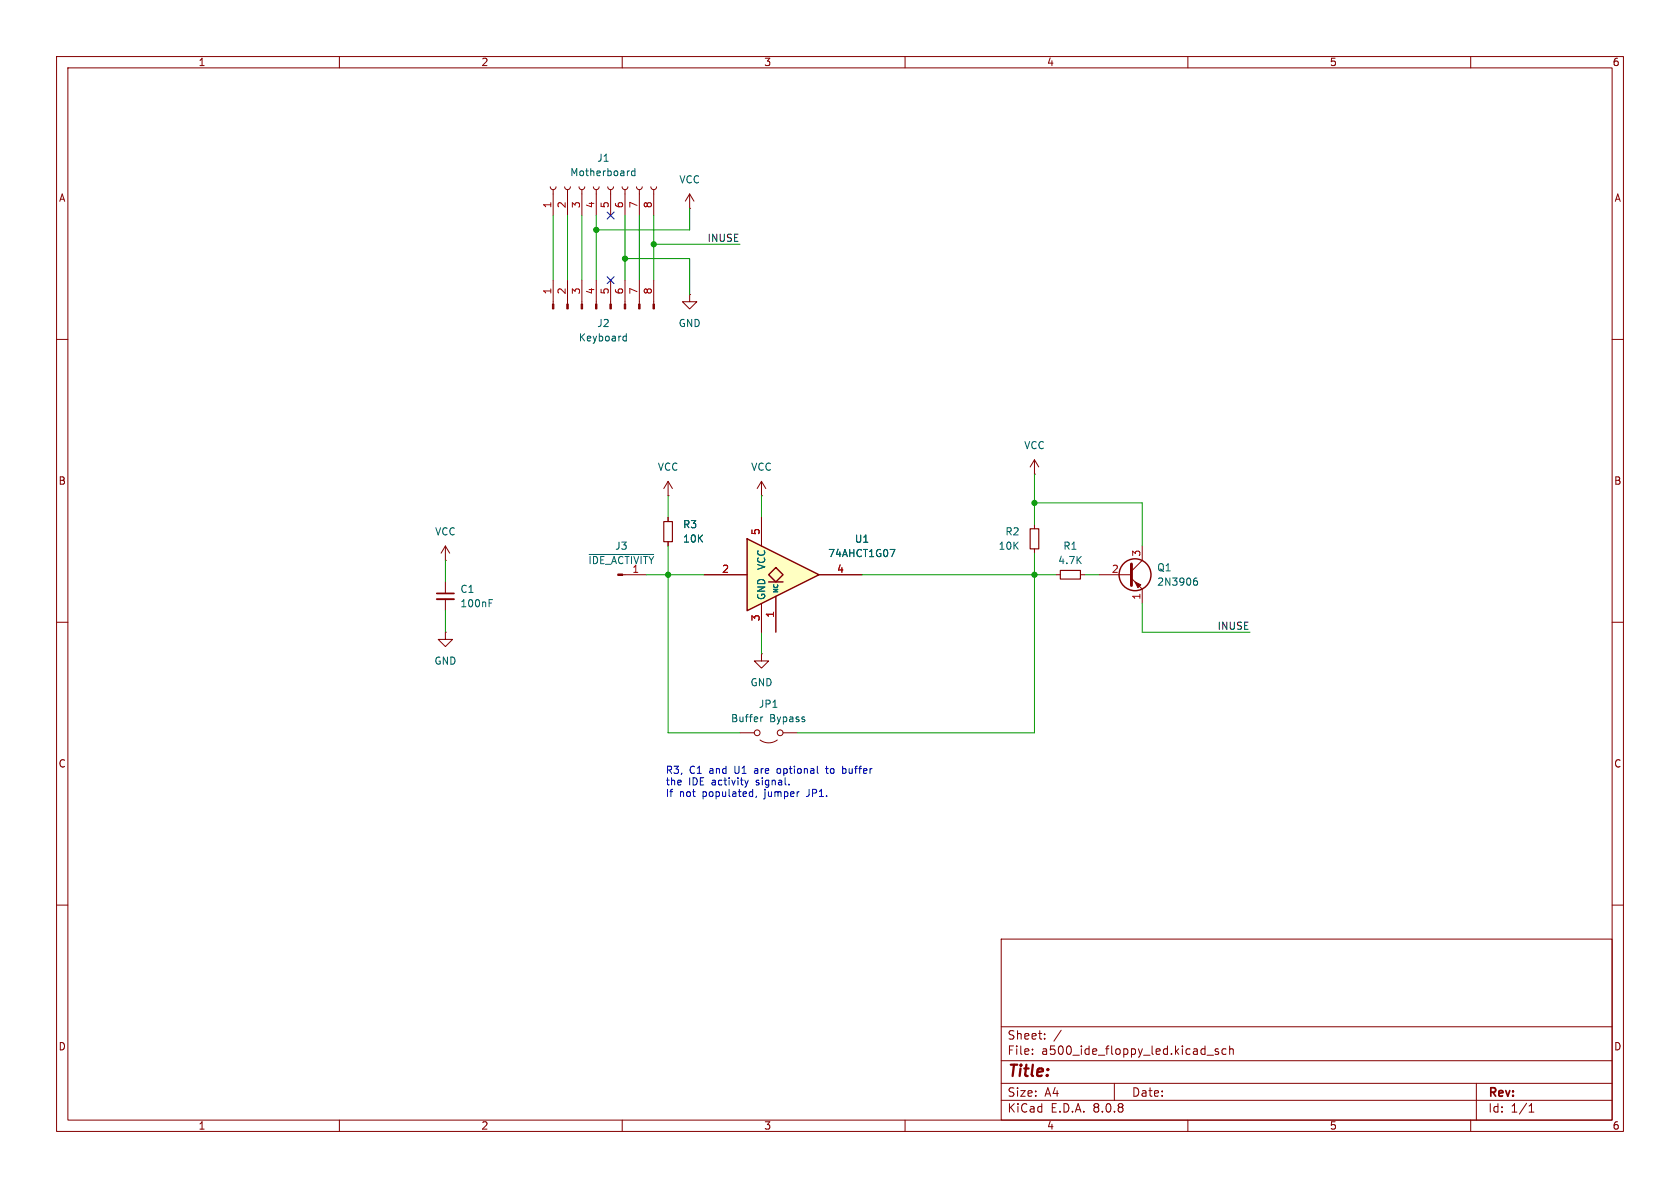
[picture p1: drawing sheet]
<svg xmlns="http://www.w3.org/2000/svg" width="297mm" height="210mm" viewBox="0 0 297 210" stroke-linecap="round" stroke-linejoin="round" font-family="sans-serif">
<g fill="none" stroke="#840000" stroke-width=".18">
<path d="M10 10h277v190h-277zM12 12h273v186h-273zM60 10v2M110 10v2M160 10v2M210 10v2M260 10v2M10 60h2M285 60h2M182.9 92.7v.8M182.9 97v.8M10 110h2"/>
<path d="M134.6 115.6v1.2h1.3l-1.3 1.3-1.3-1.3h1.3M134.6 115.6h.1M285 110h2M10 160h2M177 166h108v32h-108zM285 160h2M60 198v2M110 198v2M160 198v2M177 194.5h108M177 191.5h108M177 187.5h108"/>
<path d="M177 181.5h108M182.5 186.3v.1M182.5 185.5v.1M184.7 183.6v.1M184.7 182.8v.1M187.6 182.1l-1.3 2M197 191.5v3M210 198v2M213.4 186.5h1.1M215.4 185.5l-.4-.1-.2 .2 .1 .2 .5 .2v.3h-.6M216.7 185.5l-.4-.1-.3 .3v.4l.2 .2h.5M217.4 185.5l.2-.1 .4 .1v.9"/>
<path d="M217.4 184.9v1.5M260 198v2M261 191.5v6.5M270.3 196.6h.9M270.3 195.5l.4-.4v1.5"/>
</g>
<path d="M182.1 93.5h1.5v3.5h-1.5z" fill="none" stroke="#840000" stroke-width=".2"/>
<path d="M135.9 102.9h2.5" fill="none" stroke="#ffffc2" stroke-width=".18"/>
<g fill="#ffffc2">
<path d="M132.1 95.3l12.7 6.3-12.7 6.4z"/>
<path d="M135.9 101.6l1.3-1.3 1.2 1.3-1.2 1.3z"/>
</g>
<g fill="none" stroke="#840000" stroke-width=".25">
<path d="M132.1 95.3l12.7 6.3-12.7 6.4zM135.9 101.6l1.3-1.3 1.2 1.3-1.2 1.3zM135.9 102.9h2.5"/>
<circle cx="200.7" cy="101.6" r="2.82"/>
</g>
<g fill="none" stroke="#840000" stroke-width=".18">
<path d="M97.3 33l.1 .4 .4 .1 .4-.1 .1-.4M97.8 33.5v4.6M99.8 33l.2 .4 .3 .1 .4-.1 .1-.4M100.3 33.5v4.6M102.4 33l.1 .4 .4 .1 .3-.1 .2-.4M102.9 33.5v4.6M104.9 33l.2 .4 .3 .1 .4-.1 .1-.4M105.4 33.5v4.6M107.4 33l.2 .4 .4 .1 .3-.1 .2-.4M107.9 33.5v4.6M110 33l.1 .4 .4 .1 .4-.1 .1-.4M110.5 33.5v4.6"/>
<path d="M112.5 33l.2 .4 .3 .1 .4-.1 .1-.4M113 33.5v4.6M115.1 33l.1 .4 .4 .1 .3-.1 .2-.4M115.6 33.5v4.6M121.9 36.8h.1M121.9 34.3l-.7 1.3M121.9 34.3v2.5M121.9 34.3l.8 1.3M97.8 49.5v4.2M100.3 49.5v4.2M102.9 49.5v4.2M105.4 49.5v4.2"/>
<path d="M107.9 49.5v4.2M110.5 49.5v4.2M113 49.5v4.2M115.6 49.5v4.2M121.9 52.1v1.2h1.3l-1.3 1.3-1.3-1.3h1.3M121.9 52.1h.1M78.7 99.1h.1M78.7 96.5l-.7 1.3M78.7 96.5v2.6M78.7 96.5l.8 1.3M118.1 87.6h.1M118.1 85.1l-.8 1.3"/>
<path d="M118.1 85.1v2.5M118.1 91.4v.8M118.1 95.8v.7M118.1 85.1l.8 1.3M134.6 87.6h.1M134.6 85.1v2.5M134.6 91.4v5.1M134.6 85.1l-.7 1.3M134.6 85.1l.8 1.3M182.9 83.8h.1M182.9 81.3l-.8 1.3M182.9 81.3v2.5"/>
<path d="M182.9 81.3l.7 1.3M201.9 96.5v2.6l-1.9 1.9M78.7 111.8v1.2h1.3l-1.3 1.3-1.2-1.3h1.2M78.7 111.8h.1M78.7 102.9v2M78.7 105.9v2.1M110.1 101.6h4.2M124.5 101.6h7.6M134.6 106.7v5.1M137.2 105.4v6.4M144.8 101.6h7.6M186.7 101.6h.8"/>
<path d="M191 101.6h.8M194.3 101.6h5.7M200 102.2l1.9 1.9v2.6M130.8 129.5h2.5M134.4 130.8a2.54 2.54 0 0 0 3 0M138.4 129.5h2.6"/>
<circle cx="133.9" cy="129.5" r=".51"/>
<circle cx="137.9" cy="129.5" r=".51"/>
</g>
<g fill="none" stroke="#006464" stroke-width=".18">
<path d="M111.2 30.2h.1M112.2 30.3l-.3-.1-.3 .3 .2 .5h.4M112.2 29.8v1.3M110.2 59.5h.5M110.7 59v1.3M110.2 60.2h.5M104.1 98h11.5M157.4 97.1h.8l-.5 1.3M86.5 106.6h.4M86.5 106h.6M211.1 102.7h.4l.2 .2-.1 .5h-.5M211.6 102.2l-.4 .1"/>
<path d="M134.5 126.7v.9M134.9 126.7l-.4 .3"/>
</g>
<path d="M117.3 92.2h1.6v3.6h-1.6zM187.5 100.8h3.5v1.6h-3.5z" fill="none" stroke="#840000" stroke-width=".2"/>
<path d="M200 99.7v3.8" fill="none" stroke="#840000" stroke-width=".51"/>
<g fill="#840000" stroke="#840000" stroke-width=".18">
<path d="M200.7 102.9l1 .5-.5 .5z"/>
<path d="M115.4 53.7h.3v.9h-.3z"/>
<path d="M112.9 53.7h.3v.9h-.3z"/>
<path d="M110.4 53.7h.2v.9h-.2z"/>
<path d="M107.8 53.7h.3v.9h-.3z"/>
<path d="M105.3 53.7h.2v.9h-.2z"/>
<path d="M102.7 53.7h.3v.9h-.3z"/>
<path d="M100.2 53.7h.3v.9h-.3z"/>
<path d="M97.7 53.7h.2v.9h-.2z"/>
<path d="M109.2 101.5h.9v.2h-.9z"/>
</g>
<path d="M77.2 105.9h3.1" fill="none" stroke="#840000" stroke-width=".33"/>
<path d="M77.2 104.9h3.1" fill="none" stroke="#840000" stroke-width=".3"/>
<g fill="none" stroke="#0000c2" stroke-width=".18">
<path d="M131.7 137.9l.3 .9M132 138.8l-.1 .3M132.3 137.9l-.3 .9M132.9 140h.2M133.1 139.5v1.3M137.5 135.9l-.1 .2 .1 .6M139.5 138.6v.2M145.9 135.9h.5M146.1 135.4v1.1l.3 .2M149 135.9h.3l.2 .1M149.5 136.6l-.2 .1h-.3M133.1 140.7l-.2 .1"/>
<path d="M133.7 140.7l-.1 .3"/>
</g>
<g fill="none" stroke="#009600" stroke-width=".18">
<path d="M97.8 38.1v11.4M100.3 38.1v11.4M102.9 38.1v11.4M105.4 38.1v11.4M110.5 38.1v11.4M113 38.1v11.4M115.6 38.1v11.4M121.9 36.8v3.8h-16.5M110.5 45.7h11.4v6.4M115.6 43.2h15.2M78.7 99.1v3.8M118.1 96.5v33h12.7"/>
<path d="M118.1 87.6v3.8M134.6 87.6v3.8M182.9 83.8v8.9M182.9 97.8v31.7h-41.9M182.9 88.9h19v7.6M78.7 108v3.8M114.3 101.6h10.2M134.6 111.8v3.8M152.4 101.6h34.3M191.8 101.6h2.5M201.9 106.7v5.1h19.1"/>
</g>
<path d="M107.3 37.5l1.3 1.2M108.6 37.5l-1.3 1.2M107.3 48.9l1.3 1.2M108.6 48.9l-1.3 1.2" fill="none" stroke="#000084" stroke-width=".18"/>
<g fill="#009600" stroke="#009600" stroke-width=".18">
<circle cx="182.9" cy="101.6" r=".46"/>
<circle cx="182.9" cy="88.9" r=".46"/>
<circle cx="110.5" cy="45.7" r=".46"/>
<circle cx="115.6" cy="43.2" r=".46"/>
<circle cx="105.4" cy="40.6" r=".46"/>
<circle cx="118.1" cy="101.6" r=".46"/>
</g>
<text font-size="2.8" fill="#840000" x="178" y="190.9">Title:</text>
<g font-size="2.1" fill="#840000">
<text x="178" y="184">Sheet:</text>
<text x="178" y="186.7">File:</text>
<text x="184.1" y="186.7">a500_ide_floppy_led.kicad_sch</text>
<text x="178" y="196.9">KiCad</text>
<text x="178" y="194.1">Size:</text>
<text x="184.7" y="194.1">A4</text>
<text x="185.7" y="196.9">E.D.A.</text>
<text x="193.3" y="196.9">8.0.8</text>
<text x="200" y="194.1">Date:</text>
<text x="263" y="194.3">Rev:</text>
<text x="263" y="196.9">Id:</text>
<text x="267.1" y="196.9">1/1</text>
</g>
<g font-size="1.8" fill="#840000">
<text x="35" y="11.9">1</text>
<text x="85" y="11.9">2</text>
<text x="135" y="11.9">3</text>
<text x="185" y="11.9">4</text>
<text x="235" y="11.9">5</text>
<text x="285" y="11.9">6</text>
<text x="10.3" y="35.9">A</text>
<text x="285.3" y="35.9">A</text>
<text x="10.3" y="85.9">B</text>
<text x="285.3" y="85.9">B</text>
<text x="10.3" y="135.9">C</text>
<text x="285.3" y="135.9">C</text>
<text x="10.3" y="185.9">D</text>
<text x="285.3" y="185.9">D</text>
<text x="35" y="199.9">1</text>
<text x="85" y="199.9">2</text>
<text x="135" y="199.9">3</text>
<text x="185" y="199.9">4</text>
<text x="235" y="199.9">5</text>
<text x="285" y="199.9">6</text>
</g>
<g font-size="1.8" fill="#006464">
<text x="105.5" y="28.8">J1</text>
<text x="100.7" y="31.3">Motherboard</text>
<text x="120" y="32.6">VCC</text>
<text x="105.5" y="58">J2</text>
<text x="119.9" y="58">GND</text>
<text x="102.2" y="60.6">Keyboard</text>
<text x="116.2" y="83.4">VCC</text>
<text x="132.7" y="83.4">VCC</text>
<text x="181" y="79.6">VCC</text>
<text x="76.8" y="94.8">VCC</text>
<text x="120.7" y="93.6">R3</text>
<text x="177.6" y="94.8">R2</text>
<text x="103.9" y="99.9">~{IDE_ACTIVITY}</text>
<text x="108.7" y="97.4">J3</text>
<text x="120.7" y="96.1">10K</text>
<text x="135.5" y="100.9" transform="rotate(-90 135.5 100.9)">VCC</text>
<text x="146.3" y="98.7">74AHCT1G07</text>
<text x="151" y="96.1">U1</text>
<text x="176.4" y="97.4">10K</text>
<text x="187" y="99.9">4.7K</text>
<text x="187.9" y="97.4">R1</text>
<text x="204.5" y="101.2">Q1</text>
<text x="81.3" y="105">C1</text>
<text x="81.3" y="107.5">100nF</text>
<text x="135.5" y="106.2" transform="rotate(-90 135.5 106.2)">GND</text>
<text x="204.5" y="103.7">2N3906</text>
<text x="76.7" y="117.7">GND</text>
<text x="132.6" y="121.5">GND</text>
<text x="134.1" y="125.3">JP1</text>
<text x="129.1" y="127.9">Buffer</text>
<text x="136.1" y="127.9">Bypass</text>
</g>
<g font-size="1.8" fill="#a90000">
<text x="97.5" y="36.9" transform="rotate(-90 97.5 36.9)">1</text>
<text x="100.1" y="36.9" transform="rotate(-90 100.1 36.9)">2</text>
<text x="102.6" y="36.9" transform="rotate(-90 102.6 36.9)">3</text>
<text x="105.2" y="36.9" transform="rotate(-90 105.2 36.9)">4</text>
<text x="107.7" y="36.9" transform="rotate(-90 107.7 36.9)">5</text>
<text x="110.2" y="36.9" transform="rotate(-90 110.2 36.9)">6</text>
<text x="112.8" y="36.9" transform="rotate(-90 112.8 36.9)">7</text>
<text x="115.3" y="36.9" transform="rotate(-90 115.3 36.9)">8</text>
<text x="97.5" y="52.1" transform="rotate(-90 97.5 52.1)">1</text>
<text x="100.1" y="52.1" transform="rotate(-90 100.1 52.1)">2</text>
<text x="102.6" y="52.1" transform="rotate(-90 102.6 52.1)">3</text>
<text x="105.2" y="52.1" transform="rotate(-90 105.2 52.1)">4</text>
<text x="107.7" y="52.1" transform="rotate(-90 107.7 52.1)">5</text>
<text x="110.2" y="52.1" transform="rotate(-90 110.2 52.1)">6</text>
<text x="112.8" y="52.1" transform="rotate(-90 112.8 52.1)">7</text>
<text x="115.3" y="52.1" transform="rotate(-90 115.3 52.1)">8</text>
<text x="134.4" y="94.7" transform="rotate(-90 134.4 94.7)">5</text>
<text x="111.7" y="101.3">1</text>
<text x="127.6" y="101.3">2</text>
<text x="147.9" y="101.3">4</text>
<text x="196.5" y="101.3">2</text>
<text x="201.7" y="98.5" transform="rotate(-90 201.7 98.5)">3</text>
<text x="201.7" y="106.1" transform="rotate(-90 201.7 106.1)">1</text>
<text x="134.4" y="109.9" transform="rotate(-90 134.4 109.9)">3</text>
<text x="136.9" y="109.3" transform="rotate(-90 136.9 109.3)">1</text>
</g>
<g font-size="1.8" fill="#0f0f0f">
<text x="125" y="42.8">INUSE</text>
<text x="215.2" y="111.4">INUSE</text>
</g>
<g font-size="1.8" fill="#0000c2">
<text x="117.6" y="137">R3,</text>
<text x="121.9" y="137">C1</text>
<text x="125.5" y="137">and</text>
<text x="130.1" y="137">U1</text>
<text x="133.8" y="137">are</text>
<text x="138" y="137">optional</text>
<text x="146.9" y="137">to</text>
<text x="150" y="137">buffer</text>
<text x="117.6" y="139">the</text>
<text x="117.6" y="141.1">If</text>
<text x="120.1" y="141.1">not</text>
<text x="121.7" y="139">IDE</text>
<text x="124.3" y="141.1">populated,</text>
<text x="125.9" y="139">activity</text>
<text x="133.9" y="139">signal.</text>
<text x="135.4" y="141.1">jumper</text>
<text x="143.1" y="141.1">JP1.</text>
</g>
<text font-size="1.1" fill="#006464" x="137.8" y="104.9" transform="rotate(-90 137.8 104.9)">NC</text>
</svg>
